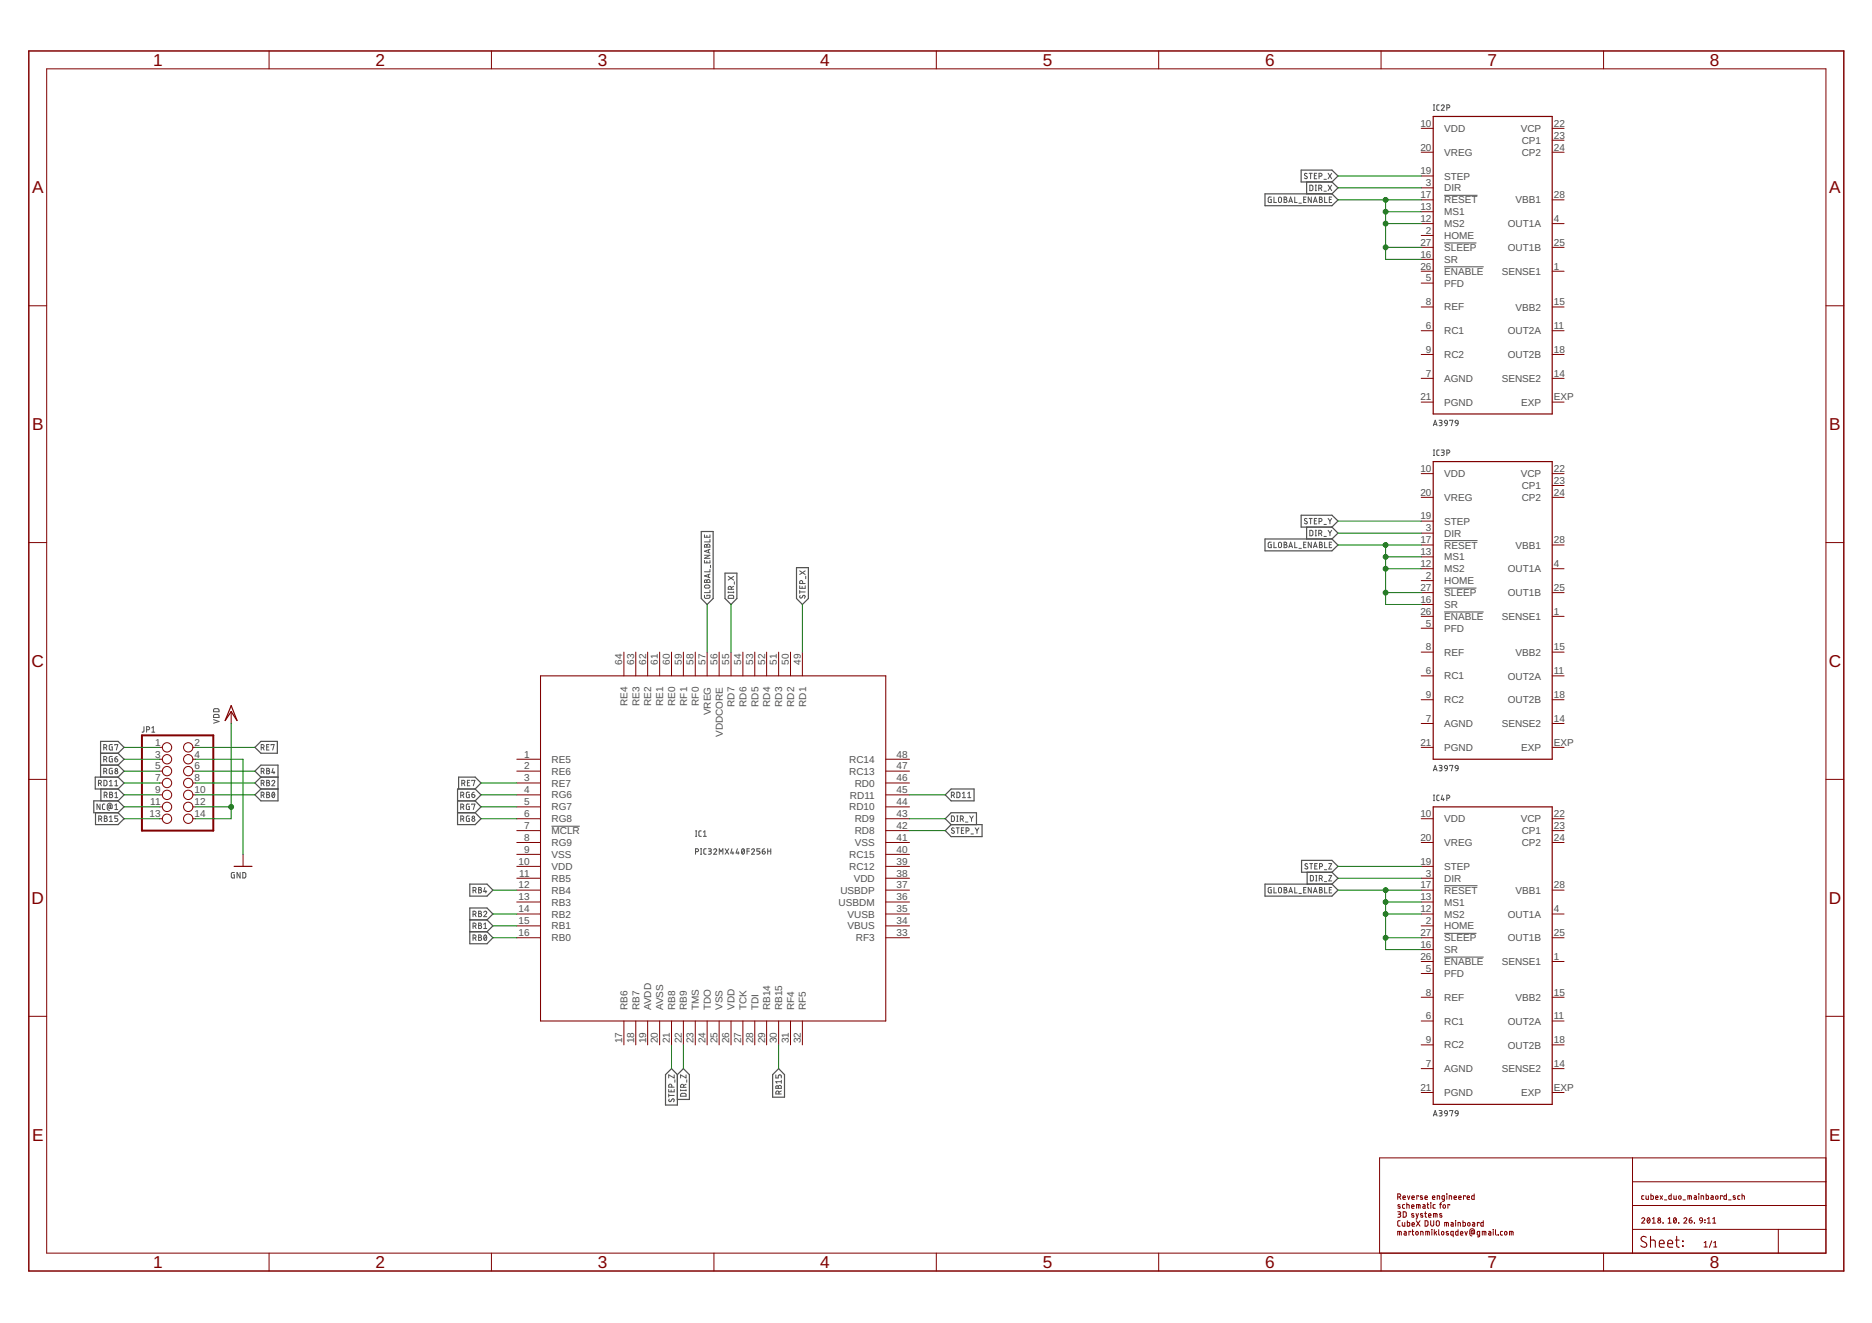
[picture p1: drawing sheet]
<?xml version="1.0" encoding="utf-8"?>
<!DOCTYPE eagle SYSTEM "eagle.dtd">
<eagle version="9.2.1">
<drawing>
<settings>
<setting alwaysvectorfont="no"/>
<setting verticaltext="up"/>
</settings>
<grid distance="0.1" unitdist="inch" unit="inch" style="lines" multiple="1" display="no" altdistance="0.01" altunitdist="inch" altunit="inch"/>
<schematic xreflabel="%F%N/%S.%C%R" xrefpart="/%S.%C%R">
<libraries>
<library name="microchip">
<symbols>
<symbol name="PIC32MX440F256H">
<wire x1="-38.1" y1="-38.1" x2="35.56" y2="-38.1" width="0.2032" layer="94"/>
<wire x1="35.56" y1="-38.1" x2="35.56" y2="35.56" width="0.2032" layer="94"/>
<wire x1="35.56" y1="35.56" x2="-38.1" y2="35.56" width="0.2032" layer="94"/>
<wire x1="-38.1" y1="35.56" x2="-38.1" y2="-38.1" width="0.2032" layer="94"/>
<text x="-5.08" y="1.27" size="1.778" layer="95">&gt;NAME</text>
<text x="-5.08" y="-2.54" size="1.778" layer="96">&gt;VALUE</text>
<pin name="RE5" x="-43.18" y="17.78" length="middle"/>
<pin name="RE6" x="-43.18" y="15.24" length="middle"/>
<pin name="RE7" x="-43.18" y="12.7" length="middle"/>
<pin name="RG6" x="-43.18" y="10.16" length="middle"/>
<pin name="RG7" x="-43.18" y="7.62" length="middle"/>
<pin name="RG8" x="-43.18" y="5.08" length="middle"/>
<pin name="!MCLR" x="-43.18" y="2.54" length="middle" direction="in"/>
<pin name="RG9" x="-43.18" y="0" length="middle"/>
<pin name="VSS@2" x="-43.18" y="-2.54" length="middle" direction="pwr"/>
<pin name="VDD@2" x="-43.18" y="-5.08" length="middle" direction="pwr"/>
<pin name="RB5" x="-43.18" y="-7.62" length="middle"/>
<pin name="RB4" x="-43.18" y="-10.16" length="middle"/>
<pin name="RB3" x="-43.18" y="-12.7" length="middle"/>
<pin name="RB2" x="-43.18" y="-15.24" length="middle"/>
<pin name="RB1" x="-43.18" y="-17.78" length="middle"/>
<pin name="RB0" x="-43.18" y="-20.32" length="middle"/>
<pin name="RB6" x="-20.32" y="-43.18" length="middle" rot="R90"/>
<pin name="RB7" x="-17.78" y="-43.18" length="middle" rot="R90"/>
<pin name="AVDD" x="-15.24" y="-43.18" length="middle" direction="pwr" rot="R90"/>
<pin name="AVSS" x="-12.7" y="-43.18" length="middle" direction="pwr" rot="R90"/>
<pin name="RB8" x="-10.16" y="-43.18" length="middle" rot="R90"/>
<pin name="RB9" x="-7.62" y="-43.18" length="middle" rot="R90"/>
<pin name="TMS" x="-5.08" y="-43.18" length="middle" direction="in" rot="R90"/>
<pin name="TDO" x="-2.54" y="-43.18" length="middle" direction="out" rot="R90"/>
<pin name="VSS@3" x="0" y="-43.18" length="middle" direction="pwr" rot="R90"/>
<pin name="VDD@3" x="2.54" y="-43.18" length="middle" direction="pwr" rot="R90"/>
<pin name="TCK" x="5.08" y="-43.18" length="middle" direction="in" rot="R90"/>
<pin name="TDI" x="7.62" y="-43.18" length="middle" direction="in" rot="R90"/>
<pin name="RB14" x="10.16" y="-43.18" length="middle" rot="R90"/>
<pin name="RB15" x="12.7" y="-43.18" length="middle" rot="R90"/>
<pin name="RF4" x="15.24" y="-43.18" length="middle" rot="R90"/>
<pin name="RF5" x="17.78" y="-43.18" length="middle" rot="R90"/>
<pin name="RF3" x="40.64" y="-20.32" length="middle" rot="R180"/>
<pin name="VBUS" x="40.64" y="-17.78" length="middle" rot="R180"/>
<pin name="VUSB" x="40.64" y="-15.24" length="middle" direction="pas" rot="R180"/>
<pin name="USBDM" x="40.64" y="-12.7" length="middle" rot="R180"/>
<pin name="USBDP" x="40.64" y="-10.16" length="middle" rot="R180"/>
<pin name="VDD@5" x="40.64" y="-7.62" length="middle" direction="pwr" rot="R180"/>
<pin name="RC12" x="40.64" y="-5.08" length="middle" rot="R180"/>
<pin name="RC15" x="40.64" y="-2.54" length="middle" rot="R180"/>
<pin name="VSS@5" x="40.64" y="0" length="middle" direction="pwr" rot="R180"/>
<pin name="RD8" x="40.64" y="2.54" length="middle" rot="R180"/>
<pin name="RD9" x="40.64" y="5.08" length="middle" rot="R180"/>
<pin name="RD10" x="40.64" y="7.62" length="middle" rot="R180"/>
<pin name="RD11" x="40.64" y="10.16" length="middle" rot="R180"/>
<pin name="RD0" x="40.64" y="12.7" length="middle" rot="R180"/>
<pin name="RC13" x="40.64" y="15.24" length="middle" rot="R180"/>
<pin name="RC14" x="40.64" y="17.78" length="middle" rot="R180"/>
<pin name="RD1" x="17.78" y="40.64" length="middle" rot="R270"/>
<pin name="RD2" x="15.24" y="40.64" length="middle" rot="R270"/>
<pin name="RD3" x="12.7" y="40.64" length="middle" rot="R270"/>
<pin name="RD4" x="10.16" y="40.64" length="middle" rot="R270"/>
<pin name="RD5" x="7.62" y="40.64" length="middle" rot="R270"/>
<pin name="RD6" x="5.08" y="40.64" length="middle" rot="R270"/>
<pin name="RD7" x="2.54" y="40.64" length="middle" rot="R270"/>
<pin name="VDDCORE" x="0" y="40.64" length="middle" direction="pwr" rot="R270"/>
<pin name="VREG" x="-2.54" y="40.64" length="middle" direction="pas" rot="R270"/>
<pin name="RF0" x="-5.08" y="40.64" length="middle" rot="R270"/>
<pin name="RF1" x="-7.62" y="40.64" length="middle" rot="R270"/>
<pin name="RE0" x="-10.16" y="40.64" length="middle" rot="R270"/>
<pin name="RE1" x="-12.7" y="40.64" length="middle" rot="R270"/>
<pin name="RE2" x="-15.24" y="40.64" length="middle" rot="R270"/>
<pin name="RE3" x="-17.78" y="40.64" length="middle" rot="R270"/>
<pin name="RE4" x="-20.32" y="40.64" length="middle" rot="R270"/>
</symbol>
</symbols>
<devicesets>
<deviceset name="PIC32MX440F256H" prefix="IC">
<gates>
<gate name="G$1" symbol="PIC32MX440F256H" x="0" y="0"/>
</gates>
<devices>
<device name="" package="TQFP64-10X10">
<connects>
<connect gate="G$1" pin="!MCLR" pad="7"/>
<connect gate="G$1" pin="AVDD" pad="19"/>
<connect gate="G$1" pin="AVSS" pad="20"/>
<connect gate="G$1" pin="RB0" pad="16"/>
<connect gate="G$1" pin="RB1" pad="15"/>
<connect gate="G$1" pin="RB14" pad="29"/>
<connect gate="G$1" pin="RB15" pad="30"/>
<connect gate="G$1" pin="RB2" pad="14"/>
<connect gate="G$1" pin="RB3" pad="13"/>
<connect gate="G$1" pin="RB4" pad="12"/>
<connect gate="G$1" pin="RB5" pad="11"/>
<connect gate="G$1" pin="RB6" pad="17"/>
<connect gate="G$1" pin="RB7" pad="18"/>
<connect gate="G$1" pin="RB8" pad="21"/>
<connect gate="G$1" pin="RB9" pad="22"/>
<connect gate="G$1" pin="RC12" pad="39"/>
<connect gate="G$1" pin="RC13" pad="47"/>
<connect gate="G$1" pin="RC14" pad="48"/>
<connect gate="G$1" pin="RC15" pad="40"/>
<connect gate="G$1" pin="RD0" pad="46"/>
<connect gate="G$1" pin="RD1" pad="49"/>
<connect gate="G$1" pin="RD10" pad="44"/>
<connect gate="G$1" pin="RD11" pad="45"/>
<connect gate="G$1" pin="RD2" pad="50"/>
<connect gate="G$1" pin="RD3" pad="51"/>
<connect gate="G$1" pin="RD4" pad="52"/>
<connect gate="G$1" pin="RD5" pad="53"/>
<connect gate="G$1" pin="RD6" pad="54"/>
<connect gate="G$1" pin="RD7" pad="55"/>
<connect gate="G$1" pin="RD8" pad="42"/>
<connect gate="G$1" pin="RD9" pad="43"/>
<connect gate="G$1" pin="RE0" pad="60"/>
<connect gate="G$1" pin="RE1" pad="61"/>
<connect gate="G$1" pin="RE2" pad="62"/>
<connect gate="G$1" pin="RE3" pad="63"/>
<connect gate="G$1" pin="RE4" pad="64"/>
<connect gate="G$1" pin="RE5" pad="1"/>
<connect gate="G$1" pin="RE6" pad="2"/>
<connect gate="G$1" pin="RE7" pad="3"/>
<connect gate="G$1" pin="RF0" pad="58"/>
<connect gate="G$1" pin="RF1" pad="59"/>
<connect gate="G$1" pin="RF3" pad="33"/>
<connect gate="G$1" pin="RF4" pad="31"/>
<connect gate="G$1" pin="RF5" pad="32"/>
<connect gate="G$1" pin="RG6" pad="4"/>
<connect gate="G$1" pin="RG7" pad="5"/>
<connect gate="G$1" pin="RG8" pad="6"/>
<connect gate="G$1" pin="RG9" pad="8"/>
<connect gate="G$1" pin="TCK" pad="27"/>
<connect gate="G$1" pin="TDI" pad="28"/>
<connect gate="G$1" pin="TDO" pad="24"/>
<connect gate="G$1" pin="TMS" pad="23"/>
<connect gate="G$1" pin="USBDM" pad="36"/>
<connect gate="G$1" pin="USBDP" pad="37"/>
<connect gate="G$1" pin="VBUS" pad="34"/>
<connect gate="G$1" pin="VDD@2" pad="10"/>
<connect gate="G$1" pin="VDD@3" pad="26"/>
<connect gate="G$1" pin="VDD@5" pad="38"/>
<connect gate="G$1" pin="VDDCORE" pad="56"/>
<connect gate="G$1" pin="VREG" pad="57"/>
<connect gate="G$1" pin="VSS@2" pad="9"/>
<connect gate="G$1" pin="VSS@3" pad="25"/>
<connect gate="G$1" pin="VSS@5" pad="41"/>
<connect gate="G$1" pin="VUSB" pad="35"/>
</connects>
<package3dinstances>
<package3dinstance package3d_urn="urn:adsk.eagle:package:20805/1"/>
</package3dinstances>
<technologies>
<technology name="">
<attribute name="MF" value="" constant="no"/>
<attribute name="MPN" value="PIC32MX440F256H-80I/PT" constant="no"/>
<attribute name="OC_FARNELL" value="1778947" constant="no"/>
<attribute name="OC_NEWARK" value="98M1935" constant="no"/>
</technology>
</technologies>
</device>
</devices>
</deviceset>
</devicesets>
</library>
<library name="linear">
<symbols>
<symbol name="A3979">
<wire x1="-12.7" y1="27.94" x2="12.7" y2="27.94" width="0.254" layer="94"/>
<wire x1="12.7" y1="27.94" x2="12.7" y2="-35.56" width="0.254" layer="94"/>
<wire x1="12.7" y1="-35.56" x2="-12.7" y2="-35.56" width="0.254" layer="94"/>
<wire x1="-12.7" y1="-35.56" x2="-12.7" y2="27.94" width="0.254" layer="94"/>
<text x="-12.7" y="29.21" size="1.778" layer="95">&gt;NAME</text>
<text x="-12.7" y="-38.1" size="1.778" layer="96">&gt;VALUE</text>
<pin name="OUT1A" x="15.24" y="5.08" length="short" direction="out" rot="R180"/>
<pin name="SENSE1" x="15.24" y="-5.08" length="short" direction="in" rot="R180"/>
<pin name="VDD" x="-15.24" y="25.4" length="short" direction="pwr"/>
<pin name="REF" x="-15.24" y="-12.7" length="short" direction="in"/>
<pin name="PGND" x="-15.24" y="-33.02" length="short" direction="pwr"/>
<pin name="VBB1" x="15.24" y="10.16" length="short" direction="pwr" rot="R180"/>
<pin name="SENSE2" x="15.24" y="-27.94" length="short" direction="in" rot="R180"/>
<pin name="OUT2B" x="15.24" y="-22.86" length="short" direction="out" rot="R180"/>
<pin name="OUT2A" x="15.24" y="-17.78" length="short" direction="out" rot="R180"/>
<pin name="OUT1B" x="15.24" y="0" length="short" direction="out" rot="R180"/>
<pin name="RC1" x="-15.24" y="-17.78" length="short" direction="pas"/>
<pin name="VREG" x="-15.24" y="20.32" length="short" direction="pwr"/>
<pin name="CP1" x="15.24" y="22.86" length="short" direction="pas" rot="R180"/>
<pin name="CP2" x="15.24" y="20.32" length="short" direction="pas" rot="R180"/>
<pin name="STEP" x="-15.24" y="15.24" length="short" direction="in"/>
<pin name="DIR" x="-15.24" y="12.7" length="short" direction="in"/>
<pin name="!RESET" x="-15.24" y="10.16" length="short" direction="in"/>
<pin name="MS1" x="-15.24" y="7.62" length="short" direction="in"/>
<pin name="MS2" x="-15.24" y="5.08" length="short" direction="in"/>
<pin name="HOME" x="-15.24" y="2.54" length="short" direction="in"/>
<pin name="!SLEEP" x="-15.24" y="0" length="short" direction="in"/>
<pin name="SR" x="-15.24" y="-2.54" length="short" direction="in"/>
<pin name="!ENABLE" x="-15.24" y="-5.08" length="short" direction="in"/>
<pin name="PFD" x="-15.24" y="-7.62" length="short" direction="in"/>
<pin name="RC2" x="-15.24" y="-22.86" length="short" direction="pas"/>
<pin name="VBB2" x="15.24" y="-12.7" length="short" direction="pwr" rot="R180"/>
<pin name="VCP" x="15.24" y="25.4" length="short" direction="pas" rot="R180"/>
<pin name="AGND" x="-15.24" y="-27.94" length="short" direction="pwr"/>
<pin name="EXP" x="15.24" y="-33.02" length="short" direction="pwr" rot="R180"/>
</symbol>
</symbols>
<devicesets>
<deviceset name="A3979" prefix="IC">
<gates>
<gate name="P" symbol="A3979" x="0" y="0" addlevel="request"/>
</gates>
<devices>
<device name="" package="TSSOP28">
<connects>
<connect gate="P" pin="!ENABLE" pad="26"/>
<connect gate="P" pin="!RESET" pad="17"/>
<connect gate="P" pin="!SLEEP" pad="27"/>
<connect gate="P" pin="AGND" pad="7"/>
<connect gate="P" pin="CP1" pad="23"/>
<connect gate="P" pin="CP2" pad="24"/>
<connect gate="P" pin="DIR" pad="3"/>
<connect gate="P" pin="EXP" pad="EXP"/>
<connect gate="P" pin="HOME" pad="2"/>
<connect gate="P" pin="MS1" pad="13"/>
<connect gate="P" pin="MS2" pad="12"/>
<connect gate="P" pin="OUT1A" pad="4"/>
<connect gate="P" pin="OUT1B" pad="25"/>
<connect gate="P" pin="OUT2A" pad="11"/>
<connect gate="P" pin="OUT2B" pad="18"/>
<connect gate="P" pin="PFD" pad="5"/>
<connect gate="P" pin="PGND" pad="21"/>
<connect gate="P" pin="RC1" pad="6"/>
<connect gate="P" pin="RC2" pad="9"/>
<connect gate="P" pin="REF" pad="8"/>
<connect gate="P" pin="SENSE1" pad="1"/>
<connect gate="P" pin="SENSE2" pad="14"/>
<connect gate="P" pin="SR" pad="16"/>
<connect gate="P" pin="STEP" pad="19"/>
<connect gate="P" pin="VBB1" pad="28"/>
<connect gate="P" pin="VBB2" pad="15"/>
<connect gate="P" pin="VCP" pad="22"/>
<connect gate="P" pin="VDD" pad="10"/>
<connect gate="P" pin="VREG" pad="20"/>
</connects>
<technologies>
<technology name=""/>
</technologies>
</device>
</devices>
</deviceset>
</devicesets>
</library>
<library name="supply1">
<symbols>
<symbol name="VDD">
<wire x1="1.27" y1="-1.905" x2="0" y2="0" width="0.254" layer="94"/>
<wire x1="0" y1="0" x2="-1.27" y2="-1.905" width="0.254" layer="94"/>
<wire x1="0" y1="1.27" x2="-1.27" y2="-1.905" width="0.254" layer="94"/>
<wire x1="1.27" y1="-1.905" x2="0" y2="1.27" width="0.254" layer="94"/>
<text x="-2.54" y="-2.54" size="1.778" layer="96" rot="R90">&gt;VALUE</text>
<pin name="VDD" x="0" y="-2.54" visible="off" length="short" direction="sup" rot="R90"/>
</symbol>
<symbol name="GND">
<wire x1="-1.905" y1="0" x2="1.905" y2="0" width="0.254" layer="94"/>
<text x="-2.54" y="-2.54" size="1.778" layer="96">&gt;VALUE</text>
<pin name="GND" x="0" y="2.54" visible="off" length="short" direction="sup" rot="R270"/>
</symbol>
</symbols>
<devicesets>
<deviceset name="VDD" prefix="VDD">
<gates>
<gate name="G$1" symbol="VDD" x="0" y="0"/>
</gates>
<devices>
<device name="">
<technologies>
<technology name=""/>
</technologies>
</device>
</devices>
</deviceset>
<deviceset name="GND" prefix="GND">
<gates>
<gate name="1" symbol="GND" x="0" y="0"/>
</gates>
<devices>
<device name="">
<technologies>
<technology name=""/>
</technologies>
</device>
</devices>
</deviceset>
</devicesets>
</library>
<library name="pinhead">
<symbols>
<symbol name="PINH2X7">
<wire x1="-6.35" y1="-10.16" x2="8.89" y2="-10.16" width="0.4064" layer="94"/>
<wire x1="8.89" y1="-10.16" x2="8.89" y2="10.16" width="0.4064" layer="94"/>
<wire x1="8.89" y1="10.16" x2="-6.35" y2="10.16" width="0.4064" layer="94"/>
<wire x1="-6.35" y1="10.16" x2="-6.35" y2="-10.16" width="0.4064" layer="94"/>
<text x="-6.35" y="10.795" size="1.778" layer="95">&gt;NAME</text>
<text x="-6.35" y="-12.7" size="1.778" layer="96">&gt;VALUE</text>
<pin name="1" x="-2.54" y="7.62" visible="pad" length="short" direction="pas" function="dot"/>
<pin name="2" x="5.08" y="7.62" visible="pad" length="short" direction="pas" function="dot" rot="R180"/>
<pin name="3" x="-2.54" y="5.08" visible="pad" length="short" direction="pas" function="dot"/>
<pin name="4" x="5.08" y="5.08" visible="pad" length="short" direction="pas" function="dot" rot="R180"/>
<pin name="5" x="-2.54" y="2.54" visible="pad" length="short" direction="pas" function="dot"/>
<pin name="6" x="5.08" y="2.54" visible="pad" length="short" direction="pas" function="dot" rot="R180"/>
<pin name="7" x="-2.54" y="0" visible="pad" length="short" direction="pas" function="dot"/>
<pin name="8" x="5.08" y="0" visible="pad" length="short" direction="pas" function="dot" rot="R180"/>
<pin name="9" x="-2.54" y="-2.54" visible="pad" length="short" direction="pas" function="dot"/>
<pin name="10" x="5.08" y="-2.54" visible="pad" length="short" direction="pas" function="dot" rot="R180"/>
<pin name="11" x="-2.54" y="-5.08" visible="pad" length="short" direction="pas" function="dot"/>
<pin name="12" x="5.08" y="-5.08" visible="pad" length="short" direction="pas" function="dot" rot="R180"/>
<pin name="13" x="-2.54" y="-7.62" visible="pad" length="short" direction="pas" function="dot"/>
<pin name="14" x="5.08" y="-7.62" visible="pad" length="short" direction="pas" function="dot" rot="R180"/>
</symbol>
</symbols>
<devicesets>
<deviceset name="PINHD-2X7" prefix="JP" uservalue="yes">
<gates>
<gate name="A" symbol="PINH2X7" x="0" y="0"/>
</gates>
<devices>
<device name="" package="2X07">
<connects>
<connect gate="A" pin="1" pad="1"/>
<connect gate="A" pin="10" pad="10"/>
<connect gate="A" pin="11" pad="11"/>
<connect gate="A" pin="12" pad="12"/>
<connect gate="A" pin="13" pad="13"/>
<connect gate="A" pin="14" pad="14"/>
<connect gate="A" pin="2" pad="2"/>
<connect gate="A" pin="3" pad="3"/>
<connect gate="A" pin="4" pad="4"/>
<connect gate="A" pin="5" pad="5"/>
<connect gate="A" pin="6" pad="6"/>
<connect gate="A" pin="7" pad="7"/>
<connect gate="A" pin="8" pad="8"/>
<connect gate="A" pin="9" pad="9"/>
</connects>
<package3dinstances>
<package3dinstance package3d_urn="urn:adsk.eagle:package:22478/2"/>
</package3dinstances>
<technologies>
<technology name=""/>
</technologies>
</device>
<device name="/90" package="2X07/90">
<connects>
<connect gate="A" pin="1" pad="1"/>
<connect gate="A" pin="10" pad="10"/>
<connect gate="A" pin="11" pad="11"/>
<connect gate="A" pin="12" pad="12"/>
<connect gate="A" pin="13" pad="13"/>
<connect gate="A" pin="14" pad="14"/>
<connect gate="A" pin="2" pad="2"/>
<connect gate="A" pin="3" pad="3"/>
<connect gate="A" pin="4" pad="4"/>
<connect gate="A" pin="5" pad="5"/>
<connect gate="A" pin="6" pad="6"/>
<connect gate="A" pin="7" pad="7"/>
<connect gate="A" pin="8" pad="8"/>
<connect gate="A" pin="9" pad="9"/>
</connects>
<package3dinstances>
<package3dinstance package3d_urn="urn:adsk.eagle:package:22479/2"/>
</package3dinstances>
<technologies>
<technology name=""/>
</technologies>
</device>
</devices>
</deviceset>
</devicesets>
</library>
<library name="frames">
<symbols>
<symbol name="A3L-LOC">
<wire x1="288.29" y1="3.81" x2="342.265" y2="3.81" width="0.1016" layer="94"/>
<wire x1="342.265" y1="3.81" x2="373.38" y2="3.81" width="0.1016" layer="94"/>
<wire x1="373.38" y1="3.81" x2="383.54" y2="3.81" width="0.1016" layer="94"/>
<wire x1="383.54" y1="3.81" x2="383.54" y2="8.89" width="0.1016" layer="94"/>
<wire x1="383.54" y1="8.89" x2="383.54" y2="13.97" width="0.1016" layer="94"/>
<wire x1="383.54" y1="13.97" x2="383.54" y2="19.05" width="0.1016" layer="94"/>
<wire x1="383.54" y1="19.05" x2="383.54" y2="24.13" width="0.1016" layer="94"/>
<wire x1="288.29" y1="3.81" x2="288.29" y2="24.13" width="0.1016" layer="94"/>
<wire x1="288.29" y1="24.13" x2="342.265" y2="24.13" width="0.1016" layer="94"/>
<wire x1="342.265" y1="24.13" x2="383.54" y2="24.13" width="0.1016" layer="94"/>
<wire x1="373.38" y1="3.81" x2="373.38" y2="8.89" width="0.1016" layer="94"/>
<wire x1="373.38" y1="8.89" x2="383.54" y2="8.89" width="0.1016" layer="94"/>
<wire x1="373.38" y1="8.89" x2="342.265" y2="8.89" width="0.1016" layer="94"/>
<wire x1="342.265" y1="8.89" x2="342.265" y2="3.81" width="0.1016" layer="94"/>
<wire x1="342.265" y1="8.89" x2="342.265" y2="13.97" width="0.1016" layer="94"/>
<wire x1="342.265" y1="13.97" x2="383.54" y2="13.97" width="0.1016" layer="94"/>
<wire x1="342.265" y1="13.97" x2="342.265" y2="19.05" width="0.1016" layer="94"/>
<wire x1="342.265" y1="19.05" x2="383.54" y2="19.05" width="0.1016" layer="94"/>
<wire x1="342.265" y1="19.05" x2="342.265" y2="24.13" width="0.1016" layer="94"/>
<text x="344.17" y="15.24" size="2.54" layer="94" font="vector">&gt;DRAWING_NAME</text>
<text x="344.17" y="10.16" size="2.286" layer="94" font="vector">&gt;LAST_DATE_TIME</text>
<text x="357.505" y="5.08" size="2.54" layer="94" font="vector">&gt;SHEET</text>
<text x="343.916" y="4.953" size="2.54" layer="94" font="vector">Sheet:</text>
<frame x1="0" y1="0" x2="387.35" y2="260.35" columns="8" rows="5" layer="94"/>
</symbol>
</symbols>
<devicesets>
<deviceset name="A3L-LOC" prefix="FRAME" uservalue="yes">
<gates>
<gate name="G$1" symbol="A3L-LOC" x="0" y="0"/>
</gates>
<devices>
<device name="">
<technologies>
<technology name=""/>
</technologies>
</device>
</devices>
</deviceset>
</devicesets>
</library>
</libraries>
<attributes>
</attributes>
<variantdefs>
</variantdefs>
<classes>
<class number="0" name="default" width="0" drill="0">
</class>
</classes>
<parts>
<part name="IC1" library="microchip" deviceset="PIC32MX440F256H" device="" package3d_urn="urn:adsk.eagle:package:20805/1"/>
<part name="IC2" library="linear" deviceset="A3979" device=""/>
<part name="IC3" library="linear" deviceset="A3979" device=""/>
<part name="IC4" library="linear" deviceset="A3979" device=""/>
<part name="VDD1" library="supply1" deviceset="VDD" device=""/>
<part name="GND1" library="supply1" deviceset="GND" device=""/>
<part name="JP1" library="pinhead" deviceset="PINHD-2X7" device="" package3d_urn="urn:adsk.eagle:package:22478/2"/>
<part name="FRAME1" library="frames" deviceset="A3L-LOC" device=""/>
</parts>
<sheets>
<sheet>
<plain>
<text x="292.1" y="7.62" size="1.27" layer="94" font="vector">Reverse engineered
schematic for 
3D systems
CubeX DUO mainboard
martonmiklosqdev@gmail.com</text>
</plain>
<instances>
<instance part="IC1" gate="G$1" x="147.32" y="91.44" smashed="yes">
<attribute name="NAME" x="142.24" y="92.71" size="1.27" layer="95" font="vector"/>
<attribute name="VALUE" x="142.24" y="88.9" size="1.27" layer="96" font="vector"/>
</instance>
<instance part="IC2" gate="P" x="312.42" y="218.44" smashed="yes">
<attribute name="NAME" x="299.72" y="247.65" size="1.27" layer="95" font="vector"/>
<attribute name="VALUE" x="299.72" y="180.34" size="1.27" layer="96" font="vector"/>
</instance>
<instance part="IC3" gate="P" x="312.42" y="144.78" smashed="yes">
<attribute name="NAME" x="299.72" y="173.99" size="1.27" layer="95" font="vector"/>
<attribute name="VALUE" x="299.72" y="106.68" size="1.27" layer="96" font="vector"/>
</instance>
<instance part="IC4" gate="P" x="312.42" y="71.12" smashed="yes">
<attribute name="NAME" x="299.72" y="100.33" size="1.27" layer="95" font="vector"/>
<attribute name="VALUE" x="299.72" y="33.02" size="1.27" layer="96" font="vector"/>
</instance>
<instance part="VDD1" gate="G$1" x="43.18" y="119.38" smashed="yes">
<attribute name="VALUE" x="40.64" y="116.84" size="1.27" layer="96" font="vector" rot="R90"/>
</instance>
<instance part="GND1" gate="1" x="45.72" y="86.36" smashed="yes">
<attribute name="VALUE" x="43.18" y="83.82" size="1.27" layer="96" font="vector"/>
</instance>
<instance part="JP1" gate="A" x="30.48" y="104.14" smashed="yes">
<attribute name="NAME" x="24.13" y="114.935" size="1.27" layer="95" font="vector"/>
<attribute name="VALUE" x="24.13" y="91.44" size="1.778" layer="96"/>
</instance>
<instance part="FRAME1" gate="G$1" x="0" y="0" smashed="yes">
<attribute name="DRAWING_NAME" x="344.17" y="15.24" size="1.27" layer="94" font="vector"/>
<attribute name="LAST_DATE_TIME" x="344.17" y="10.16" size="1.27" layer="94" font="vector"/>
<attribute name="SHEET" x="357.505" y="5.08" size="1.27" layer="94" font="vector"/>
</instance>
</instances>
<busses>
</busses>
<nets>
<net name="GLOBAL_ENABLE" class="0">
<segment>
<pinref part="IC2" gate="P" pin="MS2"/>
<wire x1="297.18" y1="223.52" x2="289.56" y2="223.52" width="0.1524" layer="91"/>
<wire x1="289.56" y1="223.52" x2="289.56" y2="226.06" width="0.1524" layer="91"/>
<pinref part="IC2" gate="P" pin="MS1"/>
<wire x1="289.56" y1="226.06" x2="297.18" y2="226.06" width="0.1524" layer="91"/>
<pinref part="IC2" gate="P" pin="!RESET"/>
<wire x1="297.18" y1="228.6" x2="289.56" y2="228.6" width="0.1524" layer="91"/>
<wire x1="289.56" y1="228.6" x2="289.56" y2="226.06" width="0.1524" layer="91"/>
<junction x="289.56" y="226.06"/>
<pinref part="IC2" gate="P" pin="!SLEEP"/>
<wire x1="297.18" y1="218.44" x2="289.56" y2="218.44" width="0.1524" layer="91"/>
<wire x1="289.56" y1="218.44" x2="289.56" y2="223.52" width="0.1524" layer="91"/>
<junction x="289.56" y="223.52"/>
<wire x1="289.56" y1="228.6" x2="279.4" y2="228.6" width="0.1524" layer="91"/>
<junction x="289.56" y="228.6"/>
<label x="279.4" y="228.6" size="1.27" layer="95" font="vector" rot="R180" xref="yes"/>
<pinref part="IC2" gate="P" pin="SR"/>
<wire x1="297.18" y1="215.9" x2="289.56" y2="215.9" width="0.1524" layer="91"/>
<wire x1="289.56" y1="215.9" x2="289.56" y2="218.44" width="0.1524" layer="91"/>
<junction x="289.56" y="218.44"/>
</segment>
<segment>
<pinref part="IC1" gate="G$1" pin="VREG"/>
<wire x1="144.78" y1="132.08" x2="144.78" y2="142.24" width="0.1524" layer="91"/>
<label x="144.78" y="142.24" size="1.27" layer="95" font="vector" rot="R90" xref="yes"/>
</segment>
<segment>
<pinref part="IC3" gate="P" pin="MS2"/>
<wire x1="297.18" y1="149.86" x2="289.56" y2="149.86" width="0.1524" layer="91"/>
<wire x1="289.56" y1="149.86" x2="289.56" y2="152.4" width="0.1524" layer="91"/>
<pinref part="IC3" gate="P" pin="MS1"/>
<wire x1="289.56" y1="152.4" x2="297.18" y2="152.4" width="0.1524" layer="91"/>
<pinref part="IC3" gate="P" pin="!RESET"/>
<wire x1="297.18" y1="154.94" x2="289.56" y2="154.94" width="0.1524" layer="91"/>
<wire x1="289.56" y1="154.94" x2="289.56" y2="152.4" width="0.1524" layer="91"/>
<junction x="289.56" y="152.4"/>
<pinref part="IC3" gate="P" pin="!SLEEP"/>
<wire x1="297.18" y1="144.78" x2="289.56" y2="144.78" width="0.1524" layer="91"/>
<wire x1="289.56" y1="144.78" x2="289.56" y2="149.86" width="0.1524" layer="91"/>
<junction x="289.56" y="149.86"/>
<wire x1="289.56" y1="154.94" x2="279.4" y2="154.94" width="0.1524" layer="91"/>
<junction x="289.56" y="154.94"/>
<label x="279.4" y="154.94" size="1.27" layer="95" font="vector" rot="R180" xref="yes"/>
<pinref part="IC3" gate="P" pin="SR"/>
<wire x1="297.18" y1="142.24" x2="289.56" y2="142.24" width="0.1524" layer="91"/>
<wire x1="289.56" y1="142.24" x2="289.56" y2="144.78" width="0.1524" layer="91"/>
<junction x="289.56" y="144.78"/>
</segment>
<segment>
<pinref part="IC4" gate="P" pin="MS2"/>
<wire x1="297.18" y1="76.2" x2="289.56" y2="76.2" width="0.1524" layer="91"/>
<wire x1="289.56" y1="76.2" x2="289.56" y2="78.74" width="0.1524" layer="91"/>
<pinref part="IC4" gate="P" pin="MS1"/>
<wire x1="289.56" y1="78.74" x2="297.18" y2="78.74" width="0.1524" layer="91"/>
<pinref part="IC4" gate="P" pin="!RESET"/>
<wire x1="297.18" y1="81.28" x2="289.56" y2="81.28" width="0.1524" layer="91"/>
<wire x1="289.56" y1="81.28" x2="289.56" y2="78.74" width="0.1524" layer="91"/>
<junction x="289.56" y="78.74"/>
<pinref part="IC4" gate="P" pin="!SLEEP"/>
<wire x1="297.18" y1="71.12" x2="289.56" y2="71.12" width="0.1524" layer="91"/>
<wire x1="289.56" y1="71.12" x2="289.56" y2="76.2" width="0.1524" layer="91"/>
<junction x="289.56" y="76.2"/>
<wire x1="289.56" y1="81.28" x2="279.4" y2="81.28" width="0.1524" layer="91"/>
<junction x="289.56" y="81.28"/>
<label x="279.4" y="81.28" size="1.27" layer="95" font="vector" rot="R180" xref="yes"/>
<pinref part="IC4" gate="P" pin="SR"/>
<wire x1="297.18" y1="68.58" x2="289.56" y2="68.58" width="0.1524" layer="91"/>
<wire x1="289.56" y1="68.58" x2="289.56" y2="71.12" width="0.1524" layer="91"/>
<junction x="289.56" y="71.12"/>
</segment>
</net>
<net name="STEP_X" class="0">
<segment>
<pinref part="IC2" gate="P" pin="STEP"/>
<wire x1="297.18" y1="233.68" x2="279.4" y2="233.68" width="0.1524" layer="91"/>
<label x="279.4" y="233.68" size="1.27" layer="95" font="vector" rot="R180" xref="yes"/>
</segment>
<segment>
<pinref part="IC1" gate="G$1" pin="RD1"/>
<wire x1="165.1" y1="132.08" x2="165.1" y2="142.24" width="0.1524" layer="91"/>
<label x="165.1" y="142.24" size="1.27" layer="95" font="vector" rot="R90" xref="yes"/>
</segment>
</net>
<net name="DIR_X" class="0">
<segment>
<pinref part="IC1" gate="G$1" pin="RD7"/>
<wire x1="149.86" y1="132.08" x2="149.86" y2="142.24" width="0.1524" layer="91"/>
<label x="149.86" y="142.24" size="1.27" layer="95" font="vector" rot="R90" xref="yes"/>
</segment>
<segment>
<pinref part="IC2" gate="P" pin="DIR"/>
<wire x1="297.18" y1="231.14" x2="279.4" y2="231.14" width="0.1524" layer="91"/>
<label x="279.4" y="231.14" size="1.27" layer="95" font="vector" rot="R180" xref="yes"/>
</segment>
</net>
<net name="STEP_Y" class="0">
<segment>
<pinref part="IC3" gate="P" pin="STEP"/>
<wire x1="297.18" y1="160.02" x2="279.4" y2="160.02" width="0.1524" layer="91"/>
<label x="279.4" y="160.02" size="1.27" layer="95" font="vector" rot="R180" xref="yes"/>
</segment>
<segment>
<pinref part="IC1" gate="G$1" pin="RD8"/>
<wire x1="187.96" y1="93.98" x2="195.58" y2="93.98" width="0.1524" layer="91"/>
<label x="195.58" y="93.98" size="1.27" layer="95" font="vector" xref="yes"/>
</segment>
</net>
<net name="DIR_Y" class="0">
<segment>
<pinref part="IC3" gate="P" pin="DIR"/>
<wire x1="297.18" y1="157.48" x2="279.4" y2="157.48" width="0.1524" layer="91"/>
<label x="279.4" y="157.48" size="1.27" layer="95" font="vector" rot="R180" xref="yes"/>
</segment>
<segment>
<pinref part="IC1" gate="G$1" pin="RD9"/>
<wire x1="187.96" y1="96.52" x2="195.58" y2="96.52" width="0.1524" layer="91"/>
<label x="195.58" y="96.52" size="1.27" layer="95" font="vector" xref="yes"/>
</segment>
</net>
<net name="STEP_Z" class="0">
<segment>
<pinref part="IC4" gate="P" pin="STEP"/>
<wire x1="297.18" y1="86.36" x2="279.4" y2="86.36" width="0.1524" layer="91"/>
<label x="279.4" y="86.36" size="1.27" layer="95" font="vector" rot="R180" xref="yes"/>
</segment>
<segment>
<pinref part="IC1" gate="G$1" pin="RB8"/>
<wire x1="137.16" y1="48.26" x2="137.16" y2="43.18" width="0.1524" layer="91"/>
<label x="137.16" y="43.18" size="1.27" layer="95" font="vector" rot="R270" xref="yes"/>
</segment>
</net>
<net name="DIR_Z" class="0">
<segment>
<pinref part="IC4" gate="P" pin="DIR"/>
<wire x1="297.18" y1="83.82" x2="279.4" y2="83.82" width="0.1524" layer="91"/>
<label x="279.4" y="83.82" size="1.27" layer="95" font="vector" rot="R180" xref="yes"/>
</segment>
<segment>
<pinref part="IC1" gate="G$1" pin="RB9"/>
<wire x1="139.7" y1="48.26" x2="139.7" y2="43.18" width="0.1524" layer="91"/>
<label x="139.7" y="43.18" size="1.27" layer="95" font="vector" rot="R270" xref="yes"/>
</segment>
</net>
<net name="RG7" class="0">
<segment>
<pinref part="IC1" gate="G$1" pin="RG7"/>
<wire x1="104.14" y1="99.06" x2="96.52" y2="99.06" width="0.1524" layer="91"/>
<label x="96.52" y="99.06" size="1.27" layer="95" font="vector" rot="R180" xref="yes"/>
</segment>
<segment>
<wire x1="27.94" y1="111.76" x2="20.32" y2="111.76" width="0.1524" layer="91"/>
<label x="20.32" y="111.76" size="1.27" layer="95" font="vector" rot="R180" xref="yes"/>
<pinref part="JP1" gate="A" pin="1"/>
</segment>
</net>
<net name="RG6" class="0">
<segment>
<pinref part="IC1" gate="G$1" pin="RG6"/>
<wire x1="104.14" y1="101.6" x2="96.52" y2="101.6" width="0.1524" layer="91"/>
<label x="96.52" y="101.6" size="1.27" layer="95" font="vector" rot="R180" xref="yes"/>
</segment>
<segment>
<wire x1="27.94" y1="109.22" x2="20.32" y2="109.22" width="0.1524" layer="91"/>
<label x="20.32" y="109.22" size="1.27" layer="95" font="vector" rot="R180" xref="yes"/>
<pinref part="JP1" gate="A" pin="3"/>
</segment>
</net>
<net name="RG8" class="0">
<segment>
<wire x1="27.94" y1="106.68" x2="20.32" y2="106.68" width="0.1524" layer="91"/>
<label x="20.32" y="106.68" size="1.27" layer="95" font="vector" rot="R180" xref="yes"/>
<pinref part="JP1" gate="A" pin="5"/>
</segment>
<segment>
<pinref part="IC1" gate="G$1" pin="RG8"/>
<wire x1="104.14" y1="96.52" x2="96.52" y2="96.52" width="0.1524" layer="91"/>
<label x="96.52" y="96.52" size="1.27" layer="95" font="vector" rot="R180" xref="yes"/>
</segment>
</net>
<net name="RD11" class="0">
<segment>
<wire x1="27.94" y1="104.14" x2="20.32" y2="104.14" width="0.1524" layer="91"/>
<label x="20.32" y="104.14" size="1.27" layer="95" font="vector" rot="R180" xref="yes"/>
<pinref part="JP1" gate="A" pin="7"/>
</segment>
<segment>
<pinref part="IC1" gate="G$1" pin="RD11"/>
<wire x1="187.96" y1="101.6" x2="195.58" y2="101.6" width="0.1524" layer="91"/>
<label x="195.58" y="101.6" size="1.27" layer="95" font="vector" xref="yes"/>
</segment>
</net>
<net name="RB1" class="0">
<segment>
<wire x1="27.94" y1="101.6" x2="20.32" y2="101.6" width="0.1524" layer="91"/>
<label x="20.32" y="101.6" size="1.27" layer="95" font="vector" rot="R180" xref="yes"/>
<pinref part="JP1" gate="A" pin="9"/>
</segment>
<segment>
<pinref part="IC1" gate="G$1" pin="RB1"/>
<wire x1="104.14" y1="73.66" x2="99.06" y2="73.66" width="0.1524" layer="91"/>
<label x="99.06" y="73.66" size="1.27" layer="95" font="vector" rot="R180" xref="yes"/>
</segment>
</net>
<net name="RB15" class="0">
<segment>
<wire x1="27.94" y1="96.52" x2="20.32" y2="96.52" width="0.1524" layer="91"/>
<pinref part="JP1" gate="A" pin="13"/>
<label x="20.32" y="96.52" size="1.27" layer="95" font="vector" rot="R180" xref="yes"/>
</segment>
<segment>
<pinref part="IC1" gate="G$1" pin="RB15"/>
<wire x1="160.02" y1="48.26" x2="160.02" y2="43.18" width="0.1524" layer="91"/>
<label x="160.02" y="43.18" size="1.27" layer="95" font="vector" rot="R270" xref="yes"/>
</segment>
</net>
<net name="NC@1" class="0">
<segment>
<wire x1="27.94" y1="99.06" x2="20.32" y2="99.06" width="0.1524" layer="91"/>
<label x="20.32" y="99.06" size="1.27" layer="95" font="vector" rot="R180" xref="yes"/>
<pinref part="JP1" gate="A" pin="11"/>
</segment>
</net>
<net name="GND" class="0">
<segment>
<wire x1="35.56" y1="109.22" x2="45.72" y2="109.22" width="0.1524" layer="91"/>
<pinref part="GND1" gate="1" pin="GND"/>
<wire x1="45.72" y1="109.22" x2="45.72" y2="88.9" width="0.1524" layer="91"/>
<pinref part="JP1" gate="A" pin="4"/>
</segment>
</net>
<net name="RE7" class="0">
<segment>
<wire x1="35.56" y1="111.76" x2="48.26" y2="111.76" width="0.1524" layer="91"/>
<label x="48.26" y="111.76" size="1.27" layer="95" font="vector" xref="yes"/>
<pinref part="JP1" gate="A" pin="2"/>
</segment>
<segment>
<pinref part="IC1" gate="G$1" pin="RE7"/>
<wire x1="104.14" y1="104.14" x2="96.52" y2="104.14" width="0.1524" layer="91"/>
<label x="96.52" y="104.14" size="1.27" layer="95" font="vector" rot="R180" xref="yes"/>
</segment>
</net>
<net name="RB4" class="0">
<segment>
<wire x1="35.56" y1="106.68" x2="48.26" y2="106.68" width="0.1524" layer="91"/>
<pinref part="JP1" gate="A" pin="6"/>
<label x="48.26" y="106.68" size="1.27" layer="95" font="vector" xref="yes"/>
</segment>
<segment>
<pinref part="IC1" gate="G$1" pin="RB4"/>
<wire x1="104.14" y1="81.28" x2="99.06" y2="81.28" width="0.1524" layer="91"/>
<label x="99.06" y="81.28" size="1.27" layer="95" font="vector" rot="R180" xref="yes"/>
</segment>
</net>
<net name="RB2" class="0">
<segment>
<wire x1="35.56" y1="104.14" x2="48.26" y2="104.14" width="0.1524" layer="91"/>
<pinref part="JP1" gate="A" pin="8"/>
<label x="48.26" y="104.14" size="1.27" layer="95" font="vector" xref="yes"/>
</segment>
<segment>
<pinref part="IC1" gate="G$1" pin="RB2"/>
<wire x1="104.14" y1="76.2" x2="99.06" y2="76.2" width="0.1524" layer="91"/>
<label x="99.06" y="76.2" size="1.27" layer="95" font="vector" rot="R180" xref="yes"/>
</segment>
</net>
<net name="RB0" class="0">
<segment>
<wire x1="35.56" y1="101.6" x2="48.26" y2="101.6" width="0.1524" layer="91"/>
<pinref part="JP1" gate="A" pin="10"/>
<label x="48.26" y="101.6" size="1.27" layer="95" font="vector" xref="yes"/>
</segment>
<segment>
<pinref part="IC1" gate="G$1" pin="RB0"/>
<wire x1="104.14" y1="71.12" x2="99.06" y2="71.12" width="0.1524" layer="91"/>
<label x="99.06" y="71.12" size="1.27" layer="95" font="vector" rot="R180" xref="yes"/>
</segment>
</net>
<net name="VDD" class="0">
<segment>
<pinref part="VDD1" gate="G$1" pin="VDD"/>
<wire x1="43.18" y1="116.84" x2="43.18" y2="99.06" width="0.1524" layer="91"/>
<pinref part="JP1" gate="A" pin="14"/>
<wire x1="43.18" y1="99.06" x2="43.18" y2="96.52" width="0.1524" layer="91"/>
<wire x1="43.18" y1="96.52" x2="35.56" y2="96.52" width="0.1524" layer="91"/>
<wire x1="35.56" y1="99.06" x2="43.18" y2="99.06" width="0.1524" layer="91"/>
<pinref part="JP1" gate="A" pin="12"/>
<junction x="43.18" y="99.06"/>
</segment>
</net>
</nets>
</sheet>
</sheets>
</schematic>
</drawing>
<compatibility>
<note version="6.3" minversion="6.2.2" severity="warning">
Since Version 6.2.2 text objects can contain more than one line,
which will not be processed correctly with this version.
</note>
<note version="8.2" severity="warning">
Since Version 8.2, EAGLE supports online libraries. The ids
of those online libraries will not be understood (or retained)
with this version.
</note>
<note version="8.3" severity="warning">
Since Version 8.3, EAGLE supports URNs for individual library
assets (packages, symbols, and devices). The URNs of those assets
will not be understood (or retained) with this version.
</note>
<note version="8.3" severity="warning">
Since Version 8.3, EAGLE supports the association of 3D packages
with devices in libraries, schematics, and board files. Those 3D
packages will not be understood (or retained) with this version.
</note>
</compatibility>
</eagle>
